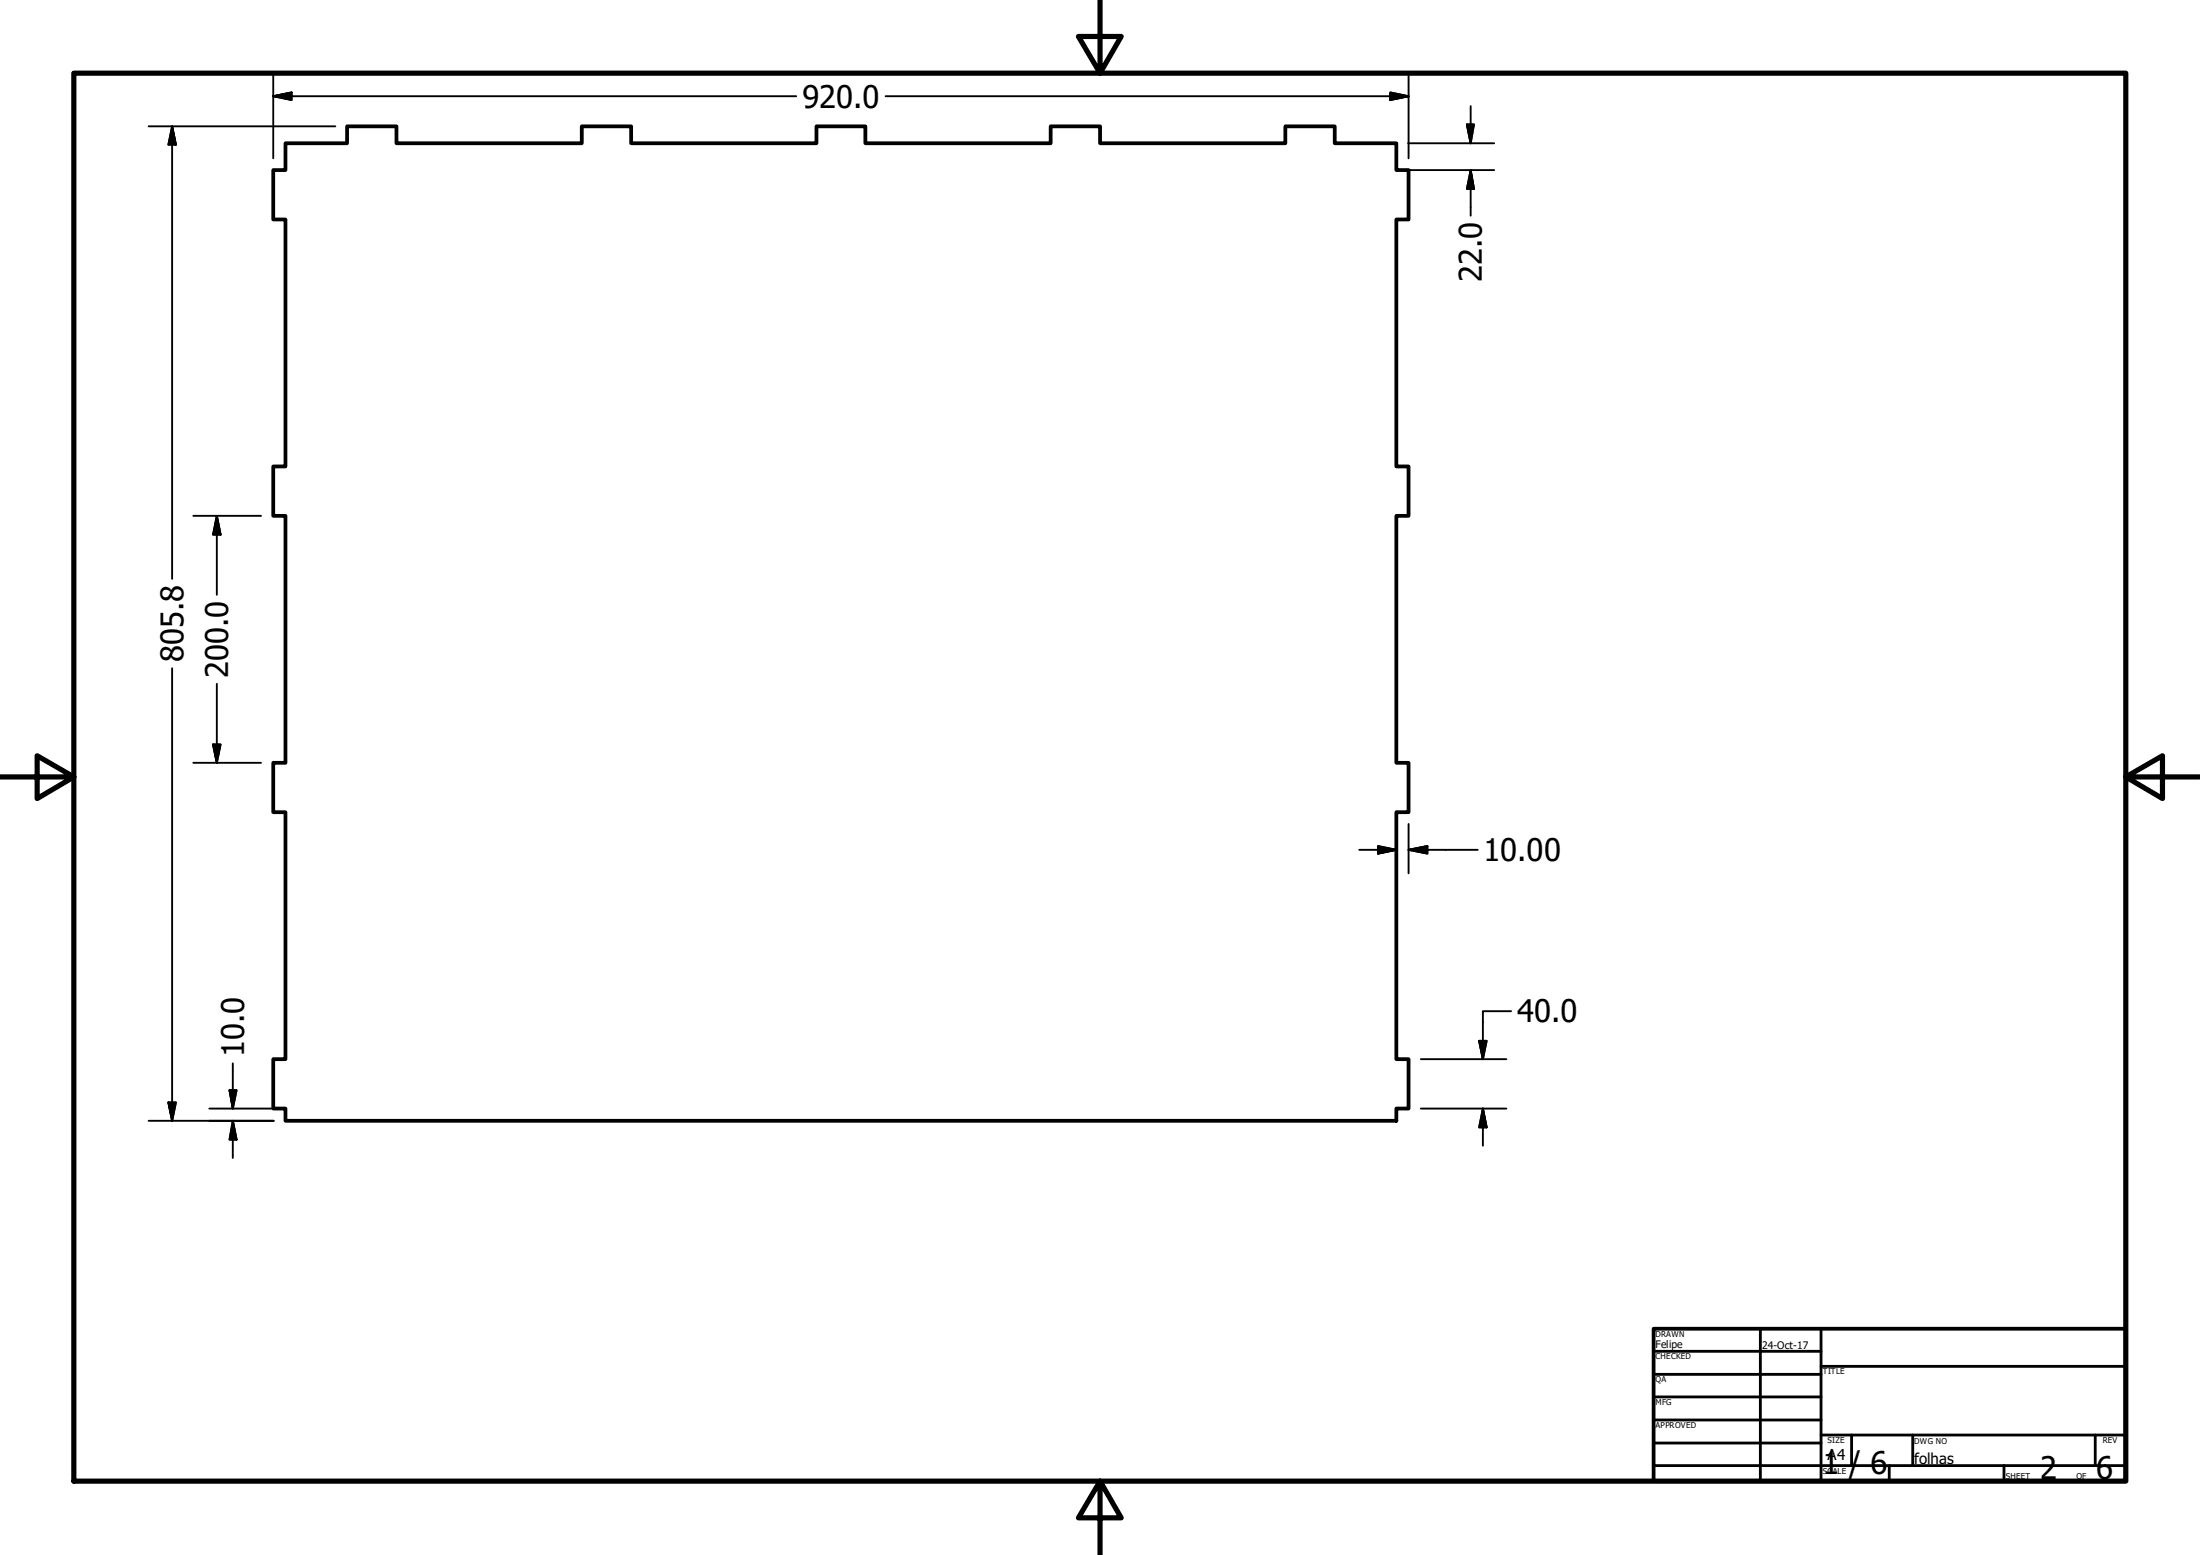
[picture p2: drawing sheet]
<svg xmlns="http://www.w3.org/2000/svg" width="297mm" height="210mm" viewBox="0 0 297 210" stroke-linecap="round" stroke-linejoin="round" font-family="sans-serif">
<!-- layer: Visible (ANSI) -->
<path d="M38.5 19.3h8.4v-2.2h6.6v2.2h25v-2.2h6.7v2.2h25v-2.2h6.6v2.2h25.1v-2.2h6.6v2.2h25v-2.2h6.7v2.2h8.3v3.7h1.7v6.6h-1.7v33.4h1.7v6.6h-1.7v33.4h1.7v6.6h-1.7v33.4h1.7v6.6h-1.7v1.7h-150v-1.7h-1.6v-6.6h1.6v-33.4h-1.6v-6.6h1.6v-33.4h-1.6v-6.6h1.6v-33.4h-1.6v-6.6h1.6z" fill="none" stroke="#000" stroke-width=".51"/>
<!-- layer: Visible Narrow (ANSI) -->
<path d="M148.5 -.1v10l-2.9-5h5.8l-2.9 5M10 9.9h277v190h-277zM0 104.9h10l-5-2.9v5.8l5-2.9M287 104.9l5 2.9v-5.8l-5 2.9h10M148.5 199.9l2.9 5h-5.8l2.9-5v10" fill="none" stroke="#000" stroke-width=".7"/>
<!-- layer: Title (ANSI) -->
<g fill="none" stroke="#000" stroke-width=".38">
<path d="M237.7 179.4v20.5M245.9 179.4v20.5M223.3 197.8h63.7M223.3 182.4h22.6M223.3 185.5h22.6M223.3 188.6h22.6M223.3 191.7h22.6M223.3 194.8h22.6M245.9 193.7h41.1M245.9 184.4h41.1M250 193.7v4.1M255.1 197.8v2.1"/>
<path d="M258.3 193.7v4.1M270.6 197.8v2.1M282.9 193.7v4.1"/>
</g>
<path d="M223.3 179.4h63.7v20.5h-63.7z" fill="none" stroke="#000" stroke-width=".51"/>
<!-- layer: Border (ANSI) -->
<g fill="none" stroke="#000" stroke-width=".25">
<path d="M20.1 17.1h25.2M23.2 17.1l.5 2.4h-1zM23.2 17.1v61M36.9 13l2.5-.5v1zM36.9 13h70.6M36.9 9.8v11.6M119.6 13h70.6M187.7 12.5l2.5 .5-2.5 .5zM190.1 19.3h11.6M190.2 9.8v11.6M198.1 16.8h.9l-.4 2.5zM198.6 14.3v5"/>
<path d="M190.1 23h11.6M198.6 23l.4 2.5h-.9zM198.6 23v6.1M26.1 69.6h9.1M29.3 69.6l.5 2.6h-1zM29.3 69.6v10.7M23.2 90.2v61.1M29.3 92.3v10.7M26.1 103h9.1M28.8 100.5h1l-.5 2.5zM183.5 114.7h5M186.1 114.2l2.4 .5-2.4 .5z"/>
<path d="M190.2 114.7l2.5-.5v1zM190.2 111.2v6.7M190.2 114.7h9.3M204 136.5h-3.8v6.5M20.1 151.3h16.9M22.7 148.8h1l-.5 2.5zM28.3 149.6h8.7M31 147.2h.9l-.5 2.4zM31.4 151.3l.5 2.5h-.9zM31.4 143.5v6.1M31.4 151.3v5M191.8 143h11.6"/>
<path d="M191.8 149.6h11.6M199.7 140.5h1l-.5 2.5zM200.2 149.6l.5 2.6h-1zM200.2 149.6v5.1"/>
</g>
<g fill="#000" stroke="#000" stroke-width=".25">
<path d="M23.2 17.1l.5 2.4zM23.2 17.1l.5 2.4h-1zM36.9 13l2.5-.5zM36.9 13l2.5-.5v1zM187.7 13.5l2.5-.5zM187.7 12.5l2.5 .5-2.5 .5zM198.1 16.8l.5 2.5zM198.1 16.8h.9l-.4 2.5zM198.6 23l.4 2.5zM198.6 23l.4 2.5h-.9zM29.3 69.6l.5 2.6zM29.3 69.6l.5 2.6h-1z"/>
<path d="M28.8 100.5l.5 2.5zM28.8 100.5h1l-.5 2.5zM186.1 115.2l2.4-.5zM186.1 114.2l2.4 .5-2.4 .5zM190.2 114.7l2.5-.5zM190.2 114.7l2.5-.5v1zM22.7 148.8l.5 2.5zM22.7 148.8h1l-.5 2.5zM31 147.2l.4 2.4zM31 147.2h.9l-.5 2.4zM31.4 151.3l.5 2.5zM31.4 151.3l.5 2.5h-.9z"/>
<path d="M199.7 140.5l.5 2.5zM199.7 140.5h1l-.5 2.5zM200.2 149.6l.5 2.6zM200.2 149.6l.5 2.6h-1z"/>
</g>
<g font-size="4.2">
<text x="108.3" y="14.5">920.0</text>
<text x="200.1" y="38.1" transform="rotate(-90 200.1 38.1)">22.0</text>
<text x="24.8" y="89.4" transform="rotate(-90 24.8 89.4)">805.8</text>
<text x="30.8" y="91.5" transform="rotate(-90 30.8 91.5)">200.0</text>
<text x="200.3" y="116.2">10.00</text>
<text x="33" y="142.7" transform="rotate(-90 33 142.7)">10.0</text>
<text x="204.9" y="138">40.0</text>
<text x="246.1" y="199">1 / 6</text>
<text x="275.5" y="199.6">2</text>
<text x="283" y="199.6">6</text>
</g>
<g font-size="2">
<text x="246.8" y="197.1">A4</text>
<text x="258.4" y="197.6">folhas</text>
</g>
<g font-size="1.4">
<text x="223.5" y="181.9">Felipe</text>
<text x="237.9" y="182.2">24-Oct-17</text>
</g>
<g font-size="1.1">
<text x="223.5" y="180.4">DRAWN</text>
<text x="223.5" y="183.5">CHECKED</text>
<text x="246.1" y="185.5">TITLE</text>
<text x="223.5" y="186.6">QA</text>
<text x="223.5" y="189.7">MFG</text>
<text x="223.5" y="192.8">APPROVED</text>
<text x="246.8" y="194.8">SIZE</text>
<text x="258.4" y="194.9">DWG NO</text>
<text x="283.9" y="194.8">REV</text>
<text x="246.1" y="198.9">SCALE</text>
<text x="270.8" y="199.6">SHEET</text>
<text x="280.4" y="199.6">OF</text>
</g>
</svg>
